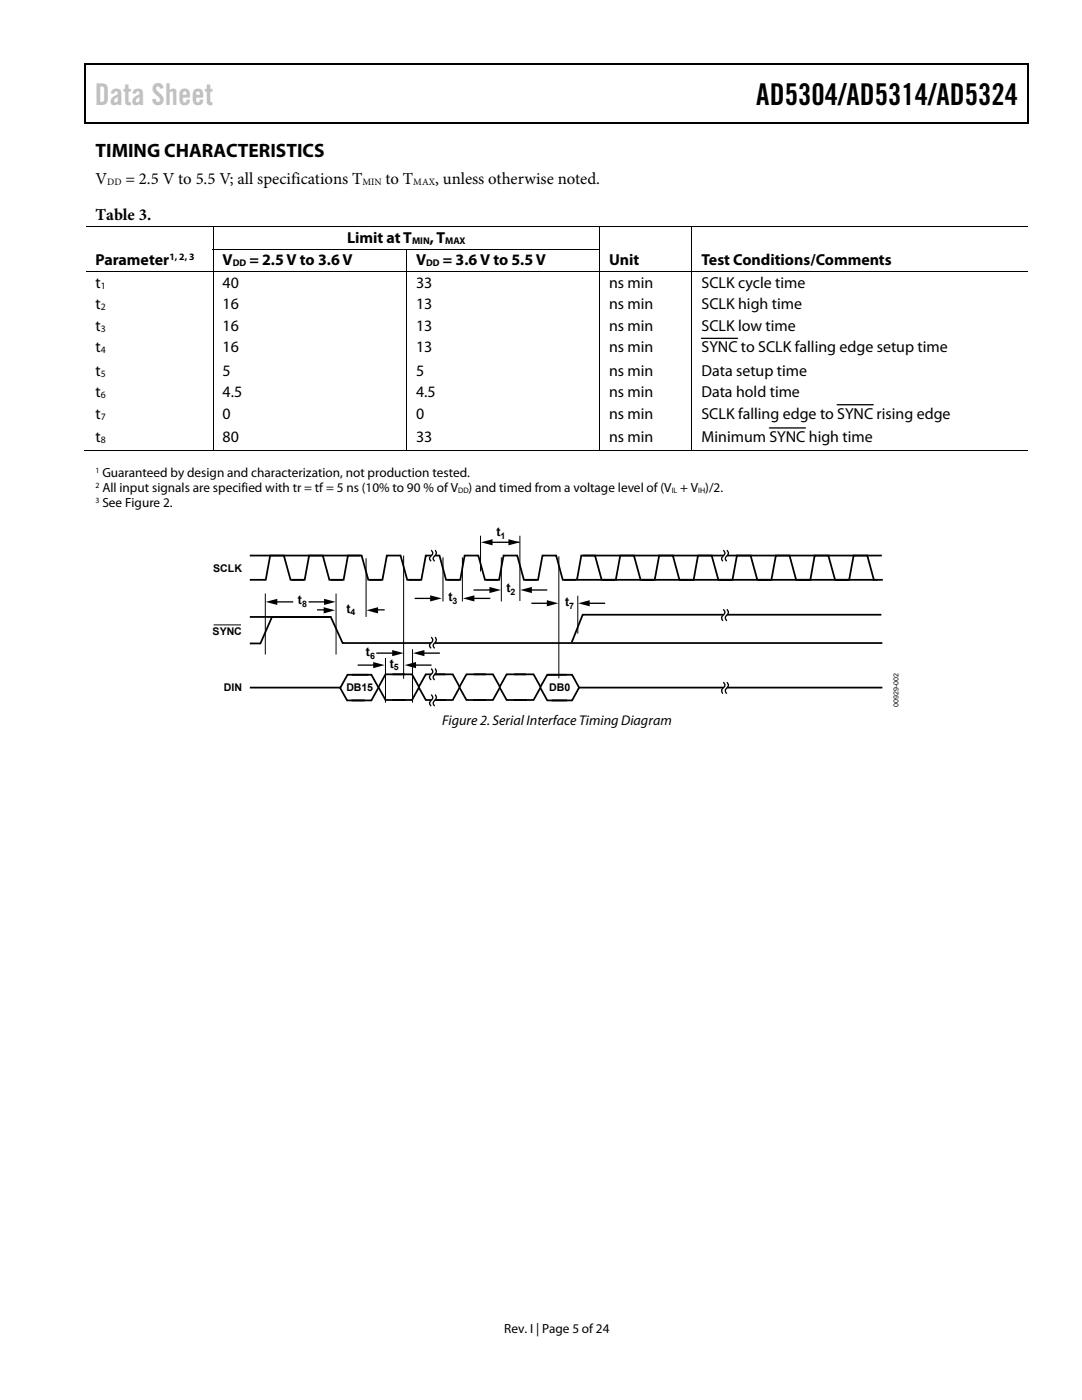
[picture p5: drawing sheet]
<svg xmlns="http://www.w3.org/2000/svg" width="216mm" height="279mm" viewBox="0 0 216 279" stroke-linecap="round" stroke-linejoin="round" font-family="sans-serif">
<g fill="#000">
<path d="M16.9 12.7h.2v1h-.2zM205.1 12.7h.2v1h-.2zM205.1 12.7h.2v.3h-.2zM82.3 24.4h.2v.3h-.2zM205.1 24.4h.2v.3h-.2zM138 49.6h.2v.2h-.2zM53 120.1l2.3-.6v1.2zM64.7 119.5l2.3 .6-2.3 .6zM85.8 118.8l2.3 .6-2.3 .6zM92.4 119.4l2.3-.6v1.2zM97.7 117.1l2.2 .7-2.2 .6zM96 108.2l2.3-.6v1.2z"/>
<path d="M101.5 107.6l2.2 .6-2.2 .6zM103.8 117.8l2.3-.7v1.3zM109.1 119.8l2.3 .6-2.3 .6zM115.4 120.4l2.3-.6v1.2zM64.6 121.2l2.3 .6-2.3 .6zM74.5 132.1l2.3 .6-2.3 .6zM73.1 121.8l2.3-.6v1.2zM78.3 129.7l2.2 .6-2.2 .7zM80.7 132.7l2.3-.6v1.2zM82.4 130.3l2.3-.6v1.3z"/>
</g>
<path d="M16.9 12.8h188.2M17 13.7v11M205.2 13.7v11M205.1 24.5h-188.2M140 67.5h7.2M153.5 85.4h7.2M167 80.8h7.2" fill="none" stroke="#000" stroke-width=".25"/>
<g fill="none" stroke="#000" stroke-width=".2">
<path d="M17.1 45.2h188M17.1 54.2h188M42.4 49.7h77.3M42.5 45.3v4.3M42.5 49.8v4.3M42.5 54.3v35.6M81.1 49.8v4.3M81.1 54.3v35.6M119.6 45.3v4.3M119.6 49.8v4.3M119.6 54.3v35.6M138.1 45.3v4.3"/>
<path d="M138.1 49.8v4.3M138.1 54.3v35.6M16.9 89.8h25.5M42.6 89.8h38.4M81.2 89.8h38.3M119.7 89.8h18.3M138.2 89.8h66.9M52.9 118.4v12.2M67.1 118.4v12.2M73 111.4v11.7M80.5 110.9v24.6M88.4 111.2v8.8"/>
<path d="M92.3 111.2v8.8M95.9 106.9v7.1M100 111.2v8.8M103.7 106.9v13.1M111.5 111v24.4M115.3 118.9v7.6M42.6 124.7h5.5M76.9 131.3v8.9M82.3 129.6v10.6"/>
</g>
<g fill="none" stroke="#000" stroke-width=".35">
<path d="M49.8 115.7h3.2l.9-4.8h2.7l1.4 4.8h2.6M49.8 110.9h22.1M58.2 115.7h2.6l.9-4.8h2.7l1.3 4.8h2.7M66 115.7h2.6l.8-4.8h2.8l1.3 4.8h2.6M73.7 115.7h2.6l.9-4.8h2.7l1.4 4.8h2.6M81.5 115.7h2.6l.9-4.8h2.7l1.3 4.8h2.7M89.3 115.7h2.5l.9-4.8h2.7l1.4 4.8h2.6M97 115.7h2.6l.9-4.8h2.7l1.3 4.8h2.7M104.8 115.7h2.6l.8-4.8h2.8l1.3 4.8h2.6M112.6 115.7h2.5l.9-4.8h2.7l1.4 4.8h2.6M115.2 115.7h59.9M116.3 110.9h59.7"/>
<path d="M120.3 115.7h2.6l.9-4.8h2.7l1.3 4.8h2.7M128.1 115.7h2.5l.9-4.8h2.8l1.3 4.8h2.6M135.8 115.7h2.6l.9-4.8h2.7l1.3 4.8h2.7M143.6 115.7h2.6l.8-4.8h2.8l1.3 4.8h2.7M151.4 115.7h2.5l.9-4.8h2.7l1.4 4.8h2.6M159.1 115.7h2.6l.9-4.8h2.7l1.3 4.8h2.7M166.9 115.7h2.5l.9-4.8h2.8l1.3 4.8h1.7M49.8 123.1h16.3M67.8 137.2l1.5 2.6h3.5M70.2 134.7h3.9l1.4 2.5-1.4 2.6h-4M73.5 134.7h-4.2l-1.4 2.5h-18.1M78.3 134.6h3.9l1.4 2.5-1.4 2.6h-3.9"/>
<path d="M80.8 134.6h-3.9l-1.4 2.5 1.4 2.6h4M86.4 134.6h3.9l1.4 2.5-1.4 2.6h-4M88.8 134.6h-3.8l-1.5 2.5 1.5 2.6h4M94.5 134.6h3.9l1.4 2.5-1.4 2.6h-4M96.9 134.6h-3.8l-1.4 2.5 1.4 2.6h3.9M102.6 134.6h3.9l1.4 2.5-1.4 2.6h-4.1M105 134.6h-3.9l-1.4 2.5 1.4 2.6h4.1M107.8 137.2l1.4 2.6h4M109.2 134.7h5l1.3 2.5M113.1 134.7h-3.9l-1.4 2.4M175.9 122.7h-59.6l-2.2 5.5M176.1 137.2h-60.6l-1.3 2.6h-4.1"/>
<path d="M176.1 128.3h-107.7l-2.4-5.2h-11.7l-2.3 5.3h-2.2"/>
</g>
<g fill="none" stroke="#000" stroke-width=".26">
<path d="M82.7 119.4h3.6M86 109.8l.3 .3 .1 .3-.7 1.1 .3 .5M86.8 109.8l.2 .3 .1 .3-.7 1.1 .3 .5M94.3 119.4h3.5M94.5 117.8h3.5M97.8 108.2h5.9M105.7 117.8h3.5M144.3 109.8l.3 .3v.3l-.6 1.1 .2 .5M145 109.8l.3 .3v.3l-.6 1.1 .3 .5M55 120.1h3.5M61.6 120.1h3.5M63.3 121.7h1.7"/>
<path d="M71.4 132.7h3.5M75 121.7h1.8M75.1 130.3h3.5M82.6 132.7h3.5M84.2 130.3h3.6M86 127.2l.3 .3 .1 .3-.7 1 .3 .6M86 138.6l.3 .3 .1 .4-.7 1 .3 .6M86 133.4l.4 .7-.7 1.1 .3 .5M86.8 127.2l.2 .3 .1 .3-.7 1 .3 .6M86.8 138.6l.2 .3 .1 .4-.7 1 .3 .6M86.8 133.4l.3 .7-.7 1.1 .3 .5M106 120.4h3.6"/>
<path d="M117.2 120.4h3.6M144.3 121.6l.3 .3v.4l-.6 1 .2 .6M144.3 136.2l.3 .3v.3l-.6 1 .2 .7M145 121.6l.3 .3v.4l-.6 1 .3 .6M145 136.2l.3 .3v.3l-.6 1 .3 .7"/>
</g>
<path d="M86.4 109.8l.2 .3 .1 .3-.6 1.1 .3 .5M144.7 109.8l.2 .3 .1 .3-.7 1.1 .4 .5M86.4 127.2l.2 .3 .1 .3-.6 1 .3 .6M86.4 138.6l.2 .3 .1 .4-.6 1 .3 .6M86.4 133.4l.2 .4 .1 .3-.6 1.1 .3 .5M144.7 121.6l.2 .3 .1 .4-.7 1 .4 .6M144.7 136.2l.2 .3 .1 .3-.7 1 .4 .7" fill="none" stroke="#fff" stroke-width=".62" stroke-linecap="butt"/>
<text font-size="6" fill="#c0c0c0" x="18.9" y="21">Data Sheet</text>
<text font-size="6" x="150.9" y="21">AD5304/AD5314/AD5324</text>
<text font-size="3.9" x="19" y="31.3">TIMING CHARACTERISTICS</text>
<g font-size="3.3">
<text x="19" y="36.8">V</text>
<text x="25" y="36.8">= 2.5 V to 5.5 V; all specifications T</text>
<text x="76.9" y="36.8">to T</text>
<text x="86.8" y="36.8">, unless otherwise noted.</text>
<text x="19" y="43.9">Table 3.</text>
</g>
<g font-size="3.2">
<text x="19" y="53">Parameter</text>
<text x="44.4" y="53">V</text>
<text x="49.8" y="53">= 2.5 V to 3.6 V</text>
<text x="69.3" y="48.4">Limit at T</text>
<text x="83" y="53">V</text>
<text x="85.7" y="48.5">, T</text>
<text x="88.4" y="53">= 3.6 V to 5.5 V</text>
<text x="121.5" y="53">Unit</text>
<text x="140" y="53">Test Conditions/Comments</text>
<text x="19" y="57.4">t</text>
<text x="44.4" y="57.4">40</text>
<text x="83" y="57.4">33</text>
<text x="121.5" y="57.4">ns min</text>
<text x="140" y="57.4">SCLK cycle time</text>
<text x="19" y="61.7">t</text>
<text x="44.4" y="61.7">16</text>
<text x="83" y="61.7">13</text>
<text x="121.5" y="61.7">ns min</text>
<text x="140" y="61.7">SCLK high time</text>
<text x="19" y="66">t</text>
<text x="19" y="70.3">t</text>
<text x="44.4" y="66">16</text>
<text x="44.4" y="70.3">16</text>
<text x="83" y="66">13</text>
<text x="83" y="70.3">13</text>
<text x="121.5" y="66">ns min</text>
<text x="121.5" y="70.3">ns min</text>
<text x="140" y="70.3">SYNC to SCLK falling edge setup time</text>
<text x="140" y="66">SCLK low time</text>
<text x="19" y="75">t</text>
<text x="44.4" y="75">5</text>
<text x="83" y="75">5</text>
<text x="121.5" y="75">ns min</text>
<text x="140" y="75">Data setup time</text>
<text x="19" y="79.3">t</text>
<text x="19" y="83.6">t</text>
<text x="44.4" y="79.3">4.5</text>
<text x="44.4" y="83.6">0</text>
<text x="83" y="83.6">0</text>
<text x="83" y="79.3">4.5</text>
<text x="121.5" y="83.6">ns min</text>
<text x="121.5" y="79.3">ns min</text>
<text x="140" y="83.6">SCLK falling edge to SYNC rising edge</text>
<text x="140" y="79.3">Data hold time</text>
<text x="19" y="88.2">t</text>
<text x="44.4" y="88.2">80</text>
<text x="83" y="88.2">33</text>
<text x="121.5" y="88.2">ns min</text>
<text x="140" y="88.2">Minimum SYNC high time</text>
</g>
<text font-size="2.8" x="88.2" y="144.7">Figure 2. Serial Interface Timing Diagram</text>
<g font-size="2.6">
<text x="20.4" y="95.2">Guaranteed by design and characterization, not production tested.</text>
<text x="20.4" y="98.2">All input signals are specified with tr = tf = 5 ns (10% to 90 % of V</text>
<text x="20.4" y="101.2">See Figure 2.</text>
<text x="93.5" y="98.2">) and timed from a voltage level of (V + V )/2.</text>
<text x="100.6" y="266">Rev. I | Page 5 of 24</text>
</g>
<g font-size="2.5">
<text x="99.1" y="107">t</text>
<text x="89.5" y="119.9">t</text>
<text x="101" y="118.2">t</text>
<text x="59.4" y="120.6">t</text>
<text x="69.1" y="122.3">t</text>
<text x="112.8" y="120.9">t</text>
<text x="73" y="130.9">t</text>
<text x="77.8" y="133.2">t</text>
</g>
<g font-size="2.1">
<text x="42.5" y="114.2">SCLK</text>
<text x="42.4" y="126.7">SYNC</text>
<text x="44.7" y="137.9">DIN</text>
<text x="69.1" y="137.9">DB15</text>
<text x="109.6" y="137.9">DB0</text>
</g>
<g font-size="1.9">
<text x="21.4" y="36.9">DD</text>
<text x="72.3" y="36.9">MIN</text>
<text x="82.5" y="36.9">MAX</text>
<text x="33.8" y="51.9">1, 2, 3</text>
<text x="46.4" y="53.1">DD</text>
<text x="82.2" y="48.6">MIN</text>
<text x="85" y="53.1">DD</text>
<text x="88.8" y="48.6">MAX</text>
<text x="20.1" y="57.6">1</text>
<text x="20.1" y="61.9">2</text>
<text x="20.1" y="66.2">3</text>
<text x="20.1" y="70.5">4</text>
<text x="20.1" y="75.1">5</text>
<text x="20.1" y="79.4">6</text>
<text x="20.1" y="83.7">7</text>
<text x="20.1" y="88.4">8</text>
</g>
<g font-size="1.8">
<text x="99.9" y="107.5">1</text>
<text x="101.9" y="118.8">2</text>
<text x="60.3" y="121.2">8</text>
<text x="69.9" y="122.8">4</text>
<text x="90.3" y="120.5">3</text>
<text x="113.6" y="121.5">7</text>
<text x="73.8" y="131.4">6</text>
<text x="78.6" y="133.8">5</text>
</g>
<g font-size="1.6">
<text x="19" y="94.4">1</text>
<text x="19" y="97.3">2</text>
<text x="19" y="100.4">3</text>
<text x="91.4" y="98.4">DD</text>
<text x="134" y="98.4">IL</text>
<text x="139.3" y="98.4">IH</text>
</g>
<text font-size="1.4" x="179.3" y="141.1" transform="rotate(-90 179.3 141.1)">00929-002</text>
</svg>
